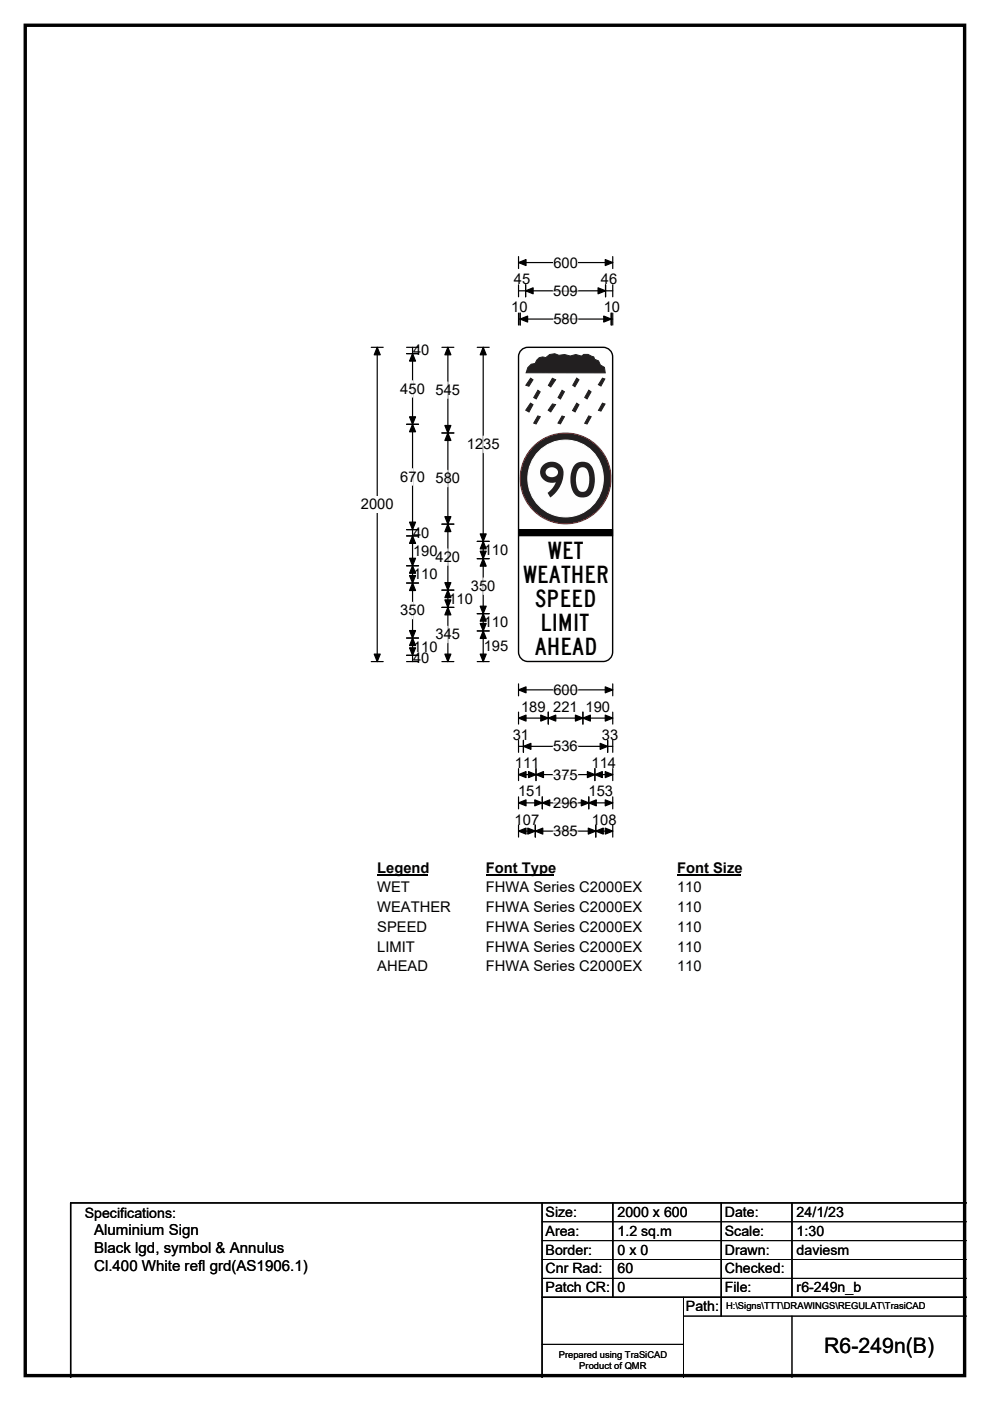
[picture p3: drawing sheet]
<svg xmlns="http://www.w3.org/2000/svg" width="210mm" height="297mm" viewBox="0 0 210 297" stroke-linecap="round" stroke-linejoin="round" font-family="sans-serif">
<path d="M5.4 5.4h199.2v286.3h-199.2z" fill="none" stroke="#000" stroke-width=".72"/>
<path d="M110 55.7h20M110 54.4v2.5M130 54.4v2.5" fill="none" stroke="#000" stroke-width=".25"/>
<path d="M110 55.7l1.6-.7v1.3zM128.4 55l1.6 .7-1.6 .6z" fill="#000" stroke="#000" stroke-width=".25"/>
<path d="M117.4 53.9h5.2v3.5h-5.2z" fill="#fff"/>
<g fill="none" stroke="#000" stroke-width=".25">
<path d="M78.7 73.6h2.6M80 73.6v66.7M110 61.7h20M110 60.4v2.5M110 66.4v2.5M110 67.6h20M110.3 66.4v2.5M111.5 60.4v2.5M128.4 60.4v2.5M129.6 66.4v2.5M130 60.4v2.5M130 66.4v2.5"/>
<path d="M78.7 140.3h2.6M110 145v2.5M110 151v2.5M110 157v2.5M110 146.3h20M110 152.3h20M110 158.2h20M111 157v2.5M116.3 151v2.5M123.6 151v2.5M128.9 157v2.5M130 151v2.5"/>
<path d="M130 157v2.5M130 145v2.5M110 163v2.5M110 169v2.5M110 174.9v2.6M110 164.2h20M110 170.2h20M110 176.2h20M113.5 174.9v2.6M113.7 163v2.5M115 169v2.5M124.9 169v2.5"/>
<path d="M126.2 163v2.5M126.4 174.9v2.6M130 163v2.5M130 169v2.5M130 174.9v2.6"/>
</g>
<g fill="#000" stroke="#000" stroke-width=".25">
<path d="M80 73.6l.6 1.6h-1.2zM110.3 67.6l1.6-.6v1.3zM111.5 61.7l1.6-.7v1.3zM126.9 61l1.5 .7-1.5 .6zM128.1 67l1.5 .6-1.5 .7zM79.4 138.7h1.2l-.6 1.6zM110 146.3l1.6-.7v1.3zM110 152.3l1.6-.7v1.3zM111 158.2l1.6-.6v1.3zM116.3 152.3l1.6-.7v1.3zM114.7 151.6l1.6 .7-1.6 .6zM122 151.6l1.6 .7-1.6 .6z"/>
<path d="M123.6 152.3l1.6-.7v1.3zM127.3 157.6l1.6 .6-1.6 .7zM128.4 145.6l1.6 .7-1.6 .6zM128.4 151.6l1.6 .7-1.6 .6zM110 164.2l1.6-.6v1.3zM110 170.2l1.6-.6v1.3zM110 176.2l1.6-.6v1.2zM113.5 176.2l1.6-.6v1.2zM112 175.6l1.5 .6-1.5 .6zM113.7 164.2l1.6-.6v1.3zM112.1 163.6l1.6 .6-1.6 .7zM115 170.2l1.6-.6v1.3z"/>
<path d="M113.4 169.6l1.6 .6-1.6 .7zM123.3 169.6l1.6 .6-1.6 .7zM124.9 170.2l1.6-.6v1.3zM124.6 163.6l1.6 .6-1.6 .7zM126.2 164.2l1.6-.6v1.3zM124.8 175.6l1.6 .6-1.6 .6zM126.4 176.2l1.6-.6v1.2zM128.4 163.6l1.6 .6-1.6 .7zM128.4 169.6l1.6 .6-1.6 .7zM128.4 175.6l1.6 .6-1.6 .6z"/>
</g>
<path d="M117.3 61.7h5.3M117.4 67.6h5.2M117.3 158.2h5.3M117.4 146.3h5.2M117.3 164.2h5.2M117.3 170.2h5.3M117.3 176.2h5.3" fill="none" stroke="#fff" stroke-width=".25"/>
<path d="M76.5 105.2h7v3.5h-7z" fill="#fff"/>
<g fill="none" stroke="#000" stroke-width=".25">
<path d="M86.2 75h2.6M86.2 73.6h2.6M87.5 73.6v66.7M93.7 73.6h2.6M95 73.6v66.7M101.2 73.6h2.6M102.5 73.6v66.7M86.2 90h2.6M93.7 91.8h2.6M86.2 112.3h2.6M86.2 113.6h2.6M86.2 120h2.6"/>
<path d="M93.7 111.1h2.6M101.2 114.8h2.6M101.2 118.4h2.6M86.2 123.6h2.6M86.2 135.3h2.6M86.2 138.9h2.6M93.7 125.1h2.6M93.7 128.8h2.6M101.2 130.1h2.6M101.2 133.8h2.6M86.2 140.3h2.6M93.7 140.3h2.6"/>
<path d="M101.2 140.3h2.6"/>
</g>
<g fill="#000" stroke="#000" stroke-width=".25">
<path d="M87.5 75l.6 1.6h-1.2zM95 73.6l.6 1.6h-1.2zM102.5 73.6l.6 1.6h-1.2zM86.9 88.4h1.2l-.6 1.6zM87.5 90l.6 1.5h-1.2zM95 91.8l.6 1.6h-1.2zM94.4 90.2h1.2l-.6 1.6zM86.9 110.7h1.2l-.6 1.6zM87.5 113.6l.6 1.6h-1.2zM86.9 118.4h1.2l-.6 1.6zM87.5 120l.6 1.5h-1.2zM94.4 109.5h1.2l-.6 1.6z"/>
<path d="M95 111.1l.6 1.6h-1.2zM102.5 114.8l.6 1.6h-1.2zM101.9 116.9h1.2l-.6 1.5zM101.9 113.2h1.2l-.6 1.6zM102.5 118.4l.6 1.6h-1.2zM86.9 122h1.2l-.6 1.6zM87.5 123.6l.6 1.6h-1.2zM86.9 133.7h1.2l-.6 1.6zM87.5 135.3l.6 1.6h-1.2zM86.9 137.4h1.2l-.6 1.5zM94.4 123.5h1.2l-.6 1.6zM95 125.1l.6 1.6h-1.2z"/>
<path d="M94.4 127.2h1.2l-.6 1.6zM95 128.8l.6 1.6h-1.2zM101.9 128.5h1.2l-.6 1.6zM102.5 130.1l.6 1.6h-1.2zM101.9 132.2h1.2l-.6 1.6zM102.5 133.8l.6 1.6h-1.2zM94.4 138.7h1.2l-.6 1.6zM101.9 138.7h1.2l-.6 1.6z"/>
</g>
<path d="M87.5 80.7v3.5M87.5 99.4v3.5M95 81v3.5M95 99.7v3.5M102.5 92.5v3.5M95 116.4v3.5M87.5 127.7v3.5M95 132.8v3.5M102.5 122.5v3.5" fill="none" stroke="#fff" stroke-width=".25"/>
<path d="M80 182.2h10.8v3.5h-10.8z" fill="#fff"/>
<path d="M80 185.5h10.8" fill="none" stroke="#000" stroke-width=".32"/>
<path d="M103.1 182.2h14.4v3.5h-14.4z" fill="#fff"/>
<path d="M103.1 185.5h14.4" fill="none" stroke="#000" stroke-width=".32"/>
<path d="M143.6 182.2h13.5v3.5h-13.5z" fill="#fff"/>
<path d="M143.6 185.5h13.5" fill="none" stroke="#000" stroke-width=".32"/>
<g fill="#fff">
<path d="M80 186.4h6.9v3.5h-6.9z"/>
<path d="M103.1 186.4h33v3.5h-33z"/>
<path d="M143.6 186.4h5.2v3.5h-5.2z"/>
<path d="M80 190.6h15.6v3.5h-15.6z"/>
<path d="M103.1 190.6h33v3.5h-33z"/>
<path d="M143.6 190.6h5.2v3.5h-5.2z"/>
<path d="M80 194.8h10.6v3.5h-10.6z"/>
<path d="M103.1 194.8h33v3.5h-33z"/>
<path d="M143.6 194.8h5.2v3.5h-5.2z"/>
<path d="M80 199h8v3.5h-8z"/>
<path d="M103.1 199h33v3.5h-33z"/>
<path d="M143.6 199h5.2v3.5h-5.2z"/>
<path d="M80 203.2h10.7v3.5h-10.7z"/>
<path d="M103.1 203.2h33v3.5h-33z"/>
<path d="M143.6 203.2h5.2v3.5h-5.2z"/>
</g>
<path d="M110.6 74.2l.8-.5 .6-.1h15.9a2.01 2.01 0 0 1 2 2v62.6a2.02 2.02 0 0 1-2 2.1h-15.9a2.01 2.01 0 0 1-2-2.1v-62.6l.1-.5z" fill-rule="evenodd" fill="#fff" stroke="#fff" stroke-width=".21"/>
<path d="M110.6 74.2l.8-.5 .6-.1h15.9a2.01 2.01 0 0 1 2 2v62.6a2.02 2.02 0 0 1-2 2.1h-15.9a2.01 2.01 0 0 1-2-2.1v-62.6l.1-.5z" fill="none" stroke="#000" stroke-width=".3"/>
<circle cx="120" cy="101.4" r="9.6" fill="#221f20" stroke="#ed1b23" stroke-width=".21"/>
<path d="M114.3 95.7a8.1 8.1 0 0 1 12.9 2.2 8.1 8.1 0 0 1-6.1 11.6 8.2 8.2 0 0 1-8.3-4.5 8.2 8.2 0 0 1 1.5-9.3z" fill-rule="evenodd" fill="#fefefe" stroke="#fefefe" stroke-width=".21"/>
<g fill="#221f20">
<path d="M115.3 98.5a2.58 2.58 0 0 1 3.2-.2 2.58 2.58 0 0 1 .9 3.1 6.7 6.7 0 0 1-2.7 4.1l-.6-1 1.1-1 .7-1.2a2.44 2.44 0 0 1-2.5-.6 2.44 2.44 0 0 1-.7-2.5zM116.1 99.4a1.14 1.14 0 0 0 0 1.5 1.14 1.14 0 0 0 1.5 .2 1.07 1.07 0 0 0 .7-1.4 1.07 1.07 0 0 0-1.4-.6z"/>
<path d="M121.9 98.5a2.45 2.45 0 0 1 2.7-.4 2.45 2.45 0 0 1 1.4 2.2 5.5 5.5 0 0 1-1 4.7 2.46 2.46 0 0 1-2.6 .2 2.46 2.46 0 0 1-1.3-2.2 5.7 5.7 0 0 1 .8-4.5zM122.7 99.4a4.5 4.5 0 0 0 .2 4.7 1.26 1.26 0 0 0 1.3 0 1.26 1.26 0 0 0 .6-1.1 4.9 4.9 0 0 0-.5-3.7 1.15 1.15 0 0 0-1.6 .1z"/>
</g>
<g fill="#221f20" stroke="#221f20" stroke-width=".21">
<path d="M112 77.9l.7-.7 .8-.1a1.6 1.6 0 0 1 2.3-1.3l.8-.6 1.1-.2 .9 .3 1.1-.1 1.2 .3 1.2-.3 1.2 .3 .5-.4h.9l1.2 .6 .2 .5 .9 .3 .3 .9 .9 .5 .2 1.2-16.8-.1z" fill-rule="evenodd"/>
<path d="M112.5 80.2l.6 .3-.9 1.4-.7-.2z" fill-rule="evenodd"/>
<path d="M117.2 80.2l.7 .3-1.1 1.5-.5-.3z" fill-rule="evenodd"/>
<path d="M122.3 80.2l.5 .3-.9 1.5-.4-.3z" fill-rule="evenodd"/>
<path d="M127.8 80.2l.5 .1-.8 1.6-.6-.3z" fill-rule="evenodd"/>
<path d="M114.1 82.7l.5 .4-.9 1.5-.5-.3z" fill-rule="evenodd"/>
<path d="M119.2 82.7l.5 .4-.8 1.5-.5-.3z" fill-rule="evenodd"/>
<path d="M124.9 82.7l.5 .4-.9 1.5-.5-.3z" fill-rule="evenodd"/>
<path d="M112.5 85.5l.6 .3-.9 1.6-.7-.4z" fill-rule="evenodd"/>
<path d="M117.2 85.6l.6 .2-1 1.5-.5-.3z" fill-rule="evenodd"/>
<path d="M122.3 85.5l.5 .3-.8 1.5-.6-.3z" fill-rule="evenodd"/>
<path d="M127.8 85.5l.5 .2-.8 1.5-.6-.2z" fill-rule="evenodd"/>
<path d="M114.1 88.2l.5 .1-.9 1.6-.5-.2z" fill-rule="evenodd"/>
<path d="M119.2 88.2l.5 .1-.8 1.6-.6-.2z" fill-rule="evenodd"/>
<path d="M124.9 88.2l.5 .1-.9 1.6-.5-.2z" fill-rule="evenodd"/>
</g>
<path d="M110 112.3h19.9v1.3h-19.9z" fill="#000"/>
<path d="M110 112.3h19.9v1.3h-19.9zM115 259h90M115 263h90M115 267h90M115 271h90M145 279h60M145 275v17M168 279v13M115 285h30" fill="none" stroke="#000" stroke-width=".21"/>
<path d="M115 255v37M130 255v20M153 255v24M168 255v20M205 255h-190v37M115 275h90" fill="none" stroke="#000" stroke-width=".3"/>
<g font-size="5.1">
<text x="116.2" y="118.4">WET</text>
<text x="110.9" y="123.6">WEATHER</text>
<text x="113.5" y="128.8">SPEED</text>
<text x="114.6" y="133.8">LIMIT</text>
<text x="113.5" y="138.9">AHEAD</text>
</g>
<text font-size="4.5" x="174.8" y="286.9">R6-249n(B)</text>
<g font-size="3.2">
<text x="20" y="261.9">Aluminium Sign</text>
<text x="20" y="265.7">Black lgd, symbol &amp; Annulus</text>
<text x="20" y="269.6">Cl.400 White refl grd(AS1906.1)</text>
</g>
<g font-size="3.1">
<text x="117.4" y="56.7">600</text>
<text x="109" y="60.3">45</text>
<text x="117.3" y="62.7">509</text>
<text x="127.5" y="60.3">46</text>
<text x="108.4" y="66.3">10</text>
<text x="117.4" y="68.7">580</text>
<text x="128.1" y="66.3">10</text>
<text x="87.6" y="75.4">40</text>
<text x="84.9" y="83.5">450</text>
<text x="92.4" y="83.8">545</text>
<text x="99" y="95.2">1235</text>
<text x="84.9" y="102.2">670</text>
<text x="92.4" y="102.5">580</text>
<text x="76.5" y="108">2000</text>
<text x="87.6" y="114">40</text>
<text x="87.6" y="117.8">190</text>
<text x="92.4" y="119.2">420</text>
<text x="102.6" y="117.7">110</text>
<text x="87.6" y="122.8">110</text>
<text x="99.9" y="125.3">350</text>
<text x="84.9" y="130.5">350</text>
<text x="95.1" y="128">110</text>
<text x="92.4" y="135.6">345</text>
<text x="102.6" y="133">110</text>
<text x="87.6" y="138.2">110</text>
<text x="87.6" y="140.7">40</text>
<text x="102.6" y="138.1">195</text>
<text x="117.4" y="147.3">600</text>
<text x="110.5" y="150.9">189</text>
<text x="117.3" y="150.9">221</text>
<text x="124.2" y="150.9">190</text>
<text x="108.8" y="156.8">31</text>
<text x="117.3" y="159.3">536</text>
<text x="127.7" y="156.8">33</text>
<text x="109.2" y="162.8">111</text>
<text x="117.3" y="165.3">375</text>
<text x="125.5" y="162.8">114</text>
<text x="109.9" y="168.8">151</text>
<text x="117.3" y="171.3">296</text>
<text x="124.8" y="168.8">153</text>
<text x="109.2" y="174.8">107</text>
<text x="117.3" y="177.3">385</text>
<text x="125.6" y="174.8">108</text>
<text x="80" y="185">Legend</text>
<text x="103.1" y="185">Font Type</text>
<text x="143.6" y="185">Font Size</text>
<text x="80" y="189.2">WET</text>
<text x="103.1" y="189.2">FHWA Series C2000EX</text>
<text x="143.6" y="189.2">110</text>
<text x="80" y="193.4">WEATHER</text>
<text x="80" y="197.6">SPEED</text>
<text x="103.1" y="193.4">FHWA Series C2000EX</text>
<text x="103.1" y="197.6">FHWA Series C2000EX</text>
<text x="143.6" y="193.4">110</text>
<text x="143.6" y="197.6">110</text>
<text x="80" y="201.8">LIMIT</text>
<text x="103.1" y="201.8">FHWA Series C2000EX</text>
<text x="143.6" y="201.8">110</text>
<text x="80" y="206">AHEAD</text>
<text x="103.1" y="206">FHWA Series C2000EX</text>
<text x="143.6" y="206">110</text>
</g>
<g font-size="3">
<text x="115.7" y="258">Size:</text>
<text x="131" y="258">2000 x 600</text>
<text x="153.7" y="258">Date:</text>
<text x="169" y="258">24/1/23</text>
<text x="18" y="258.2">Specifications:</text>
<text x="115.7" y="262">Area:</text>
<text x="131" y="262">1.2 sq.m</text>
<text x="153.7" y="262">Scale:</text>
<text x="169" y="262">1:30</text>
<text x="115.7" y="266">Border:</text>
<text x="115.7" y="270">Cnr Rad:</text>
<text x="131" y="266">0 x 0</text>
<text x="131" y="270">60</text>
<text x="153.7" y="266">Drawn:</text>
<text x="153.7" y="270">Checked:</text>
<text x="169" y="266">daviesm</text>
<text x="115.7" y="274">Patch CR:</text>
<text x="131" y="274">0</text>
<text x="153.7" y="274">File:</text>
<text x="169" y="274">r6-249n_b</text>
<text x="145.5" y="278">Path:</text>
</g>
<g font-size="2">
<text x="154" y="277.6">H:\Signs\TTT\DRAWINGS\REGULAT\TrasiCAD</text>
<text x="118.5" y="287.8">Prepared using TraSiCAD</text>
<text x="122.9" y="290.2">Product of QMR</text>
</g>
</svg>
